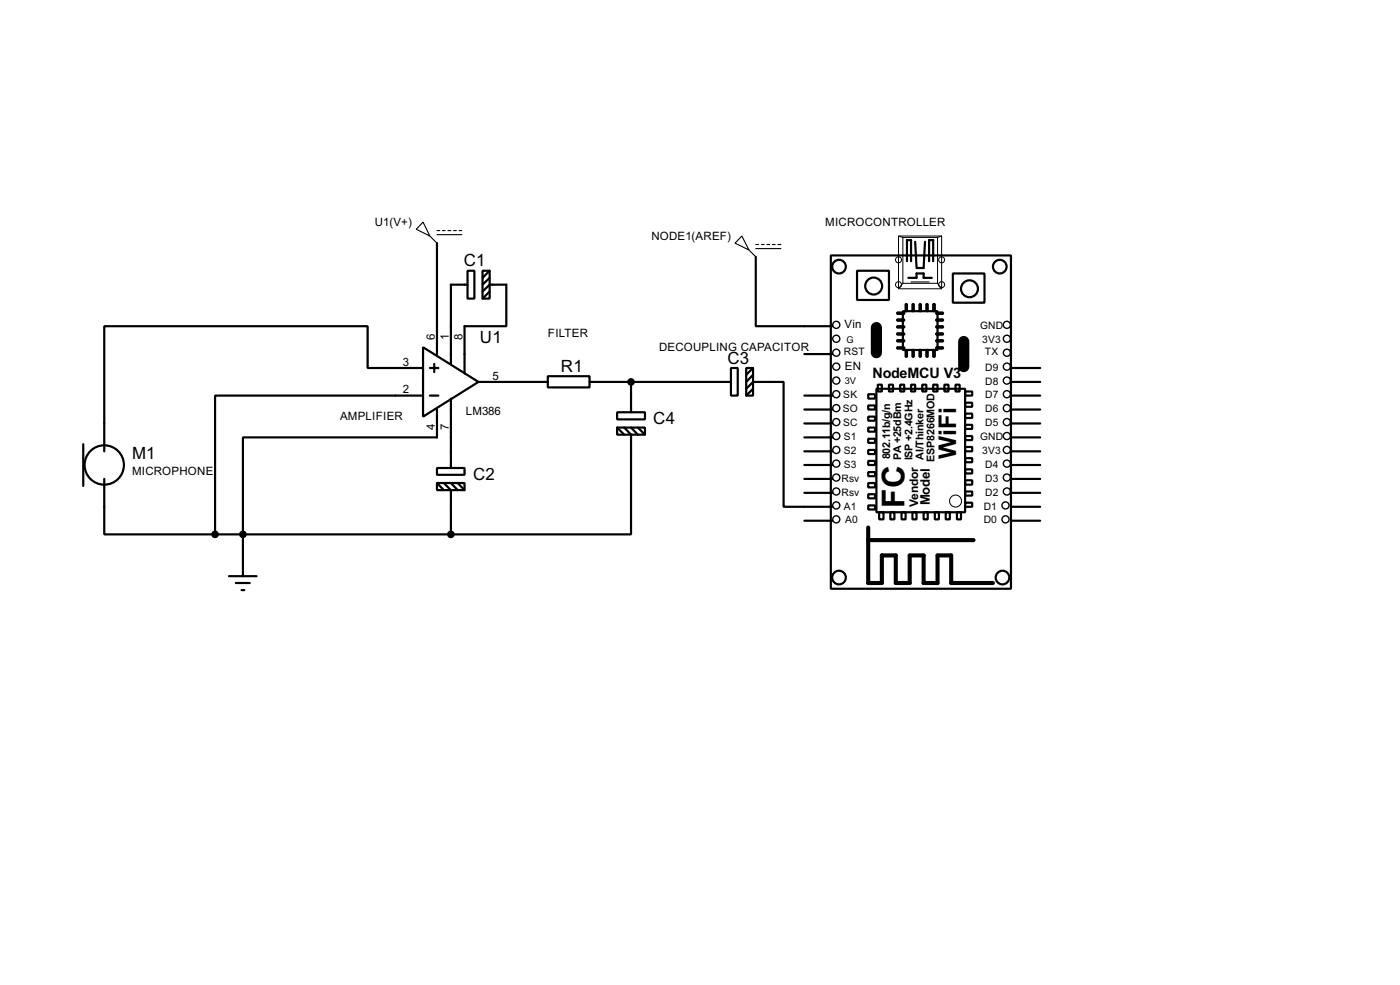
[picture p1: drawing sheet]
<svg xmlns="http://www.w3.org/2000/svg" width="256mm" height="180mm" viewBox="0 0 256 180" stroke-linecap="round" stroke-linejoin="round" font-family="sans-serif">
<g fill="none" stroke="#000" stroke-width=".4">
<path d="M80.1 44.5v20.3M85.7 49.6h1.2v5.1h-1.2zM85.7 52.1h-3.1v14.5M88.4 49.6h1.3v5.1h-1.3zM88.4 53.4l1.3-1.3h3.1v7.6h-7.7v8.7M89.7 49.6l-1.3 1.3M89.7 50.9l-1.3 1.2M89.7 53.4l-1.3 1.3M138.5 47v12.7h14M152.2 46.8h33v61h-33zM157 49.6h5.9v5.3h-5.9zM164.4 59.7h1.3v.3h-1.3z"/>
<path d="M164.4 58.5h1.3v.2h-1.3zM164.4 57.2h1.3v.3h-1.3zM165.4 57h6.4v7.1h-6.4zM165.9 55.7h.3v1.3h-.3zM166.2 47.8v-3.8h.7v3.8M166.4 50.9h1.5v-.8h1.3v.8h1.5M167.2 55.7h.2v1.3h-.2zM167.7 44.3l.2 4.5M168.5 55.7h.2v1.3h-.2zM169.5 44.3l-.3 4.8h-1.3M169.7 55.7h.3v1.3h-.3zM170.2 47.8v-3.8h.8v3.8"/>
<path d="M171 55.7h.3v1.3h-.3zM171.5 59.7h1.3v.3h-1.3zM171.5 58.5h1.3v.2h-1.3zM171.5 57.2h1.3v.3h-1.3zM174.6 50.1h5.8v5.3h-5.8zM77.5 63.6l10.2 6.3-10.2 6.4zM77.5 67.4h-10.1v-7.7h-48.3v22.9M77.5 72.4h-38.1v25.4M78.8 72.4h1.5M78.8 67.4h1.5M79.6 66.6v1.5M80.1 75v5.1h-35.6v25.4"/>
<path d="M82.6 73v12.7M87.7 69.9h12.7M100.4 68.9h7.6v2h-7.6zM108 69.9h25.9M113.1 75.5h5.1v1.3h-5.1zM113.1 78.3h5.1v1.3h-5.1zM113.1 78.3l1.3 1.3M114.4 78.3l1.2 1.3v18.2h-33M115.6 69.9v5.6M115.6 78.3l1.3 1.3M116.9 78.3l1.3 1.3M133.9 67.4h1.3v5h-1.3z"/>
<path d="M136.7 67.4h1.3v5h-1.3zM136.7 71.2l1.3-1.3h5.6v22.9h8.9M138 67.4l-1.3 1.2M138 68.6l-1.3 1.3M138 71.2l-1.3 1.2M147.4 77.5h5.1M147.4 75h5.1M147.4 72.4h5.1M147.4 64.8h5.1M159.1 78.3h1.2v.7h-1.2zM159.1 76.3h1.2v.7h-1.2zM159.1 74.2h1.2v.8h-1.2z"/>
<path d="M159.1 72.2h1.2v.8h-1.2zM159.8 61h1.5v2.3h-1.5zM160.6 71.2h16.2v22.6h-16.2zM160.8 70.4h.8v1.3h-.8zM162.9 70.4h.7v1.3h-.7zM164.4 63.6h1.3v.2h-1.3zM164.4 62.3h1.3v.2h-1.3zM164.4 61h1.3v.3h-1.3zM164.9 70.4h.8v1.3h-.8zM165.9 64.1h.3v1.2h-.3zM166.9 70.4h.8v1.3h-.8zM167.2 64.1h.2v1.2h-.2z"/>
<path d="M168.5 64.1h.2v1.2h-.2zM169 70.4h.7v1.3h-.7zM169.7 64.1h.3v1.2h-.3zM171 64.1h.3v1.2h-.3zM171 70.4h.8v1.3h-.8zM171.5 63.6h1.3v.2h-1.3zM171.5 62.3h1.3v.2h-1.3zM171.5 61h1.3v.3h-1.3zM173 70.4h.8v1.3h-.8zM175.1 70.4h.7v1.3h-.7zM175.8 63.6h1.5v2.2h-1.5zM176.8 79.8h1.3v.8h-1.3z"/>
<path d="M176.8 77.8h1.3v.7h-1.3zM176.8 75.7h1.3v.8h-1.3zM176.8 73.7h1.3v.8h-1.3zM176.8 71.7h1.3v.7h-1.3zM185.5 69.9h5.1M185.5 77.5h5.1M185.5 75h5.1M185.5 72.4h5.1M185.5 67.4h5.1M15.3 81.3v7.7M19.1 87.7v10.1h20.3M39.4 97.8h43.2"/>
<path d="M80.1 85.7h5v1.2h-5zM80.1 88.4h5v1.3h-5zM80.1 88.4l1.2 1.3M81.3 88.4l1.3 1.3v8.1M82.6 88.4l1.3 1.3M83.9 88.4l1.2 1.3M147.4 95.3h5.1M147.4 90.2h5.1M147.4 87.7h5.1M147.4 85.1h5.1M147.4 80.1h5.1M147.4 82.6h5.1"/>
<path d="M159.1 92.5h1.2v.8h-1.2zM159.1 90.5h1.2v.7h-1.2zM159.1 88.4h1.2v.8h-1.2zM159.1 86.4h1.2v.8h-1.2zM159.1 84.4h1.2v.7h-1.2zM159.1 82.4h1.2v.7h-1.2zM159.1 80.3h1.2v.8h-1.2zM161.1 93.8h.8v1.3h-.8zM163.1 93.8h.8v1.3h-.8zM165.2 93.8h.7v1.3h-.7zM167.2 93.8h.7v1.3h-.7zM169.2 93.8h.8v1.3h-.8z"/>
<path d="M171.3 93.8h.7v1.3h-.7zM173.3 93.8h.7v1.3h-.7zM175.3 93.8h.8v1.3h-.8zM176.8 92h1.3v.8h-1.3zM176.8 90h1.3v.7h-1.3zM176.8 87.9h1.3v.8h-1.3zM176.8 85.9h1.3v.8h-1.3zM176.8 83.9h1.3v.7h-1.3zM176.8 81.8h1.3v.8h-1.3zM185.5 95.3h5.1M185.5 92.8h5.1M185.5 90.2h5.1"/>
<path d="M185.5 87.7h5.1M185.5 85.1h5.1M185.5 80.1h5.1M185.5 82.6h5.1M42 105.5h5M43.2 106.7h2.6M44.3 108h.5"/>
<circle cx="153.7" cy="48.8" r="1.25"/>
<circle cx="160" cy="52.4" r="1.55"/>
<circle cx="177.6" cy="52.9" r="1.55"/>
<circle cx="183.1" cy="48.8" r="1.25"/>
<circle cx="19.1" cy="85.1" r="3.6"/>
<circle cx="153.7" cy="105.7" r="1.25"/>
<circle cx="183.6" cy="105.7" r="1.25"/>
</g>
<g fill="none" stroke="#000" stroke-width=".25">
<circle cx="153.2" cy="59.5" r=".65"/>
<circle cx="184.4" cy="59.5" r=".65"/>
<circle cx="153.2" cy="62" r=".65"/>
<circle cx="153.2" cy="74.7" r=".65"/>
<circle cx="153.2" cy="72.2" r=".65"/>
<circle cx="153.2" cy="79.8" r=".65"/>
<circle cx="153.2" cy="69.7" r=".65"/>
<circle cx="153.2" cy="64.6" r=".65"/>
<circle cx="153.2" cy="67.1" r=".65"/>
<circle cx="153.2" cy="77.3" r=".65"/>
<circle cx="184.4" cy="74.7" r=".65"/>
<circle cx="184.4" cy="69.7" r=".65"/>
<circle cx="184.4" cy="67.1" r=".65"/>
<circle cx="184.4" cy="62" r=".65"/>
<circle cx="184.4" cy="72.2" r=".65"/>
<circle cx="184.4" cy="79.8" r=".65"/>
<circle cx="184.4" cy="64.6" r=".65"/>
<circle cx="184.4" cy="77.3" r=".65"/>
<circle cx="153.2" cy="87.4" r=".65"/>
<circle cx="153.2" cy="84.9" r=".65"/>
<circle cx="153.2" cy="82.4" r=".65"/>
<circle cx="153.2" cy="92.5" r=".65"/>
<circle cx="153.2" cy="95.1" r=".65"/>
<circle cx="153.2" cy="90" r=".65"/>
<circle cx="184.2" cy="95.1" r=".65"/>
<circle cx="184.2" cy="92.5" r=".65"/>
<circle cx="184.4" cy="84.9" r=".65"/>
<circle cx="184.4" cy="82.4" r=".65"/>
<circle cx="184.4" cy="87.4" r=".65"/>
<circle cx="184.4" cy="90" r=".65"/>
</g>
<g fill="none" stroke="#000" stroke-width=".18">
<path d="M164.6 43.2h7.9v9.7h-7.9zM164.6 43.2l.8 .3M165.4 43.5h6.4v8.4h-6.4zM165.4 51.9l-.8 1M171.8 51.9l.7 1M172.5 43.2l-.7 .3"/>
<circle cx="164.6" cy="47.6" r=".55"/>
<circle cx="164.6" cy="52.1" r=".55"/>
<circle cx="172.5" cy="52.1" r=".55"/>
<circle cx="172.5" cy="47.6" r=".55"/>
<circle cx="175" cy="91.7" r="1.1"/>
</g>
<g fill="none" stroke="#000" stroke-width=".2">
<path d="M77.5 40.7l1.3 2.5-2.5-1.2zM78.8 43.2l1.3 1.3M80.1 42.2h.5M80.1 43h4.5M81.1 42.2h.5M82.1 42.2h.5M83.1 42.2h.5M84.1 42.2h.5M135.9 43.2l1.3 2.6-2.5-1.3zM137.2 45.8l1.3 1.2M138.5 44.8h.5M138.5 45.5h4.6"/>
<path d="M139.5 44.8h.5M140.5 44.8h.5M141.5 44.8h.5M142.5 44.8h.6M166.9 51.6h3.3"/>
</g>
<path d="M160.6 60v4.6M176.6 62.5v4.6" fill="none" stroke="#000" stroke-width="2.1"/>
<path d="M159.1 96.6v10.1h2.5v-5h2.5v5h2.6v-5h2.5v5h2.6v-5h2.5v5h7.6M159.1 98.9h19.3" fill="none" stroke="#000" stroke-width=".75"/>
<g fill="#000" stroke="#000" stroke-width=".4">
<circle cx="115.6" cy="69.9" r=".5"/>
<circle cx="39.4" cy="97.8" r=".5"/>
<circle cx="44.5" cy="97.8" r=".5"/>
<circle cx="82.6" cy="97.8" r=".5"/>
</g>
<text font-size="6.5" x="165.7" y="93" transform="rotate(-90 165.7 93)">FC</text>
<text font-size="5" x="175.2" y="83.9" transform="rotate(-90 175.2 83.9)">WiFi</text>
<g font-size="3.5">
<text x="85" y="48.7">C1</text>
<text x="87.9" y="62.8">U1</text>
<text x="102.8" y="68.1">R1</text>
<text x="133.3" y="66.6">C3</text>
<text x="119.7" y="77.6">C4</text>
<text x="24.2" y="84">M1</text>
<text x="86.7" y="87.8">C2</text>
</g>
<text font-size="3" x="159.8" y="69.1">NodeMCU V3</text>
<text font-size="2.7" x="170.4" y="92.5" transform="rotate(-90 170.4 92.5)">Model</text>
<text font-size="2.5" x="168.2" y="92.8" transform="rotate(-90 168.2 92.8)">Vendor</text>
<g font-size="2.4">
<text x="68.7" y="41.5">U1(V+)</text>
<text x="151.2" y="41.4">MICROCONTROLLER</text>
<text x="119.3" y="44">NODE1(AREF)</text>
<text x="154.7" y="60">Vin</text>
<text x="79.7" y="62.3" transform="rotate(-90 79.7 62.3)">6</text>
<text x="82.2" y="62.3" transform="rotate(-90 82.2 62.3)">1</text>
<text x="84.7" y="62.3" transform="rotate(-90 84.7 62.3)">8</text>
<text x="100.4" y="61.7">FILTER</text>
<text x="120.7" y="64.2">DECOUPLING CAPACITOR</text>
<text x="73.8" y="67">3</text>
<text x="73.8" y="72">2</text>
<text x="90.2" y="69.5">5</text>
<text x="154.8" y="67.7">EN</text>
<text x="62.3" y="76.9">AMPLIFIER</text>
<text x="85.3" y="75.9">LM386</text>
<text x="79.6" y="78.7" transform="rotate(-90 79.6 78.7)">4</text>
<text x="82.2" y="78.7" transform="rotate(-90 82.2 78.7)">7</text>
<text x="24.2" y="86.9">MICROPHONE</text>
</g>
<g font-size="2.2">
<text x="163.1" y="84.1" transform="rotate(-90 163.1 84.1)">802.11b/g/n</text>
<text x="165.1" y="84.2" transform="rotate(-90 165.1 84.2)">PA +25dBm</text>
<text x="167.2" y="84.3" transform="rotate(-90 167.2 84.3)">ISP +2.4GHz</text>
<text x="169.2" y="84.1" transform="rotate(-90 169.2 84.1)">AI/Thinker</text>
<text x="171.2" y="84.5" transform="rotate(-90 171.2 84.5)">ESP8266MOD</text>
</g>
<g font-size="2.1">
<text x="154.6" y="65.1">RST</text>
<text x="179.5" y="60.2">GND</text>
<text x="180" y="62.8">3V3</text>
<text x="180.4" y="65.1">TX</text>
<text x="180.5" y="70.4">D8</text>
<text x="180.5" y="67.9">D9</text>
<text x="154.4" y="75.5">SO</text>
<text x="154.4" y="78">SC</text>
<text x="154.5" y="72.9">SK</text>
<text x="180.5" y="78">D5</text>
<text x="180.5" y="75.5">D6</text>
<text x="180.5" y="72.9">D7</text>
<text x="154.6" y="80.6">S1</text>
<text x="154.6" y="83.1">S2</text>
<text x="179.5" y="80.6">GND</text>
<text x="180" y="83.1">3V3</text>
<text x="154.2" y="88.2">Rsv</text>
<text x="154.6" y="85.6">S3</text>
<text x="180.5" y="88.2">D3</text>
<text x="180.5" y="85.6">D4</text>
<text x="154.2" y="90.7">Rsv</text>
<text x="154.6" y="93.3">A1</text>
<text x="154.8" y="95.8">A0</text>
<text x="180.2" y="93.3">D1</text>
<text x="180.2" y="95.8">D0</text>
<text x="180.5" y="90.7">D2</text>
</g>
<g font-size="1.9">
<text x="155.1" y="62.7">G</text>
<text x="154.8" y="70.4">3V</text>
</g>
</svg>
